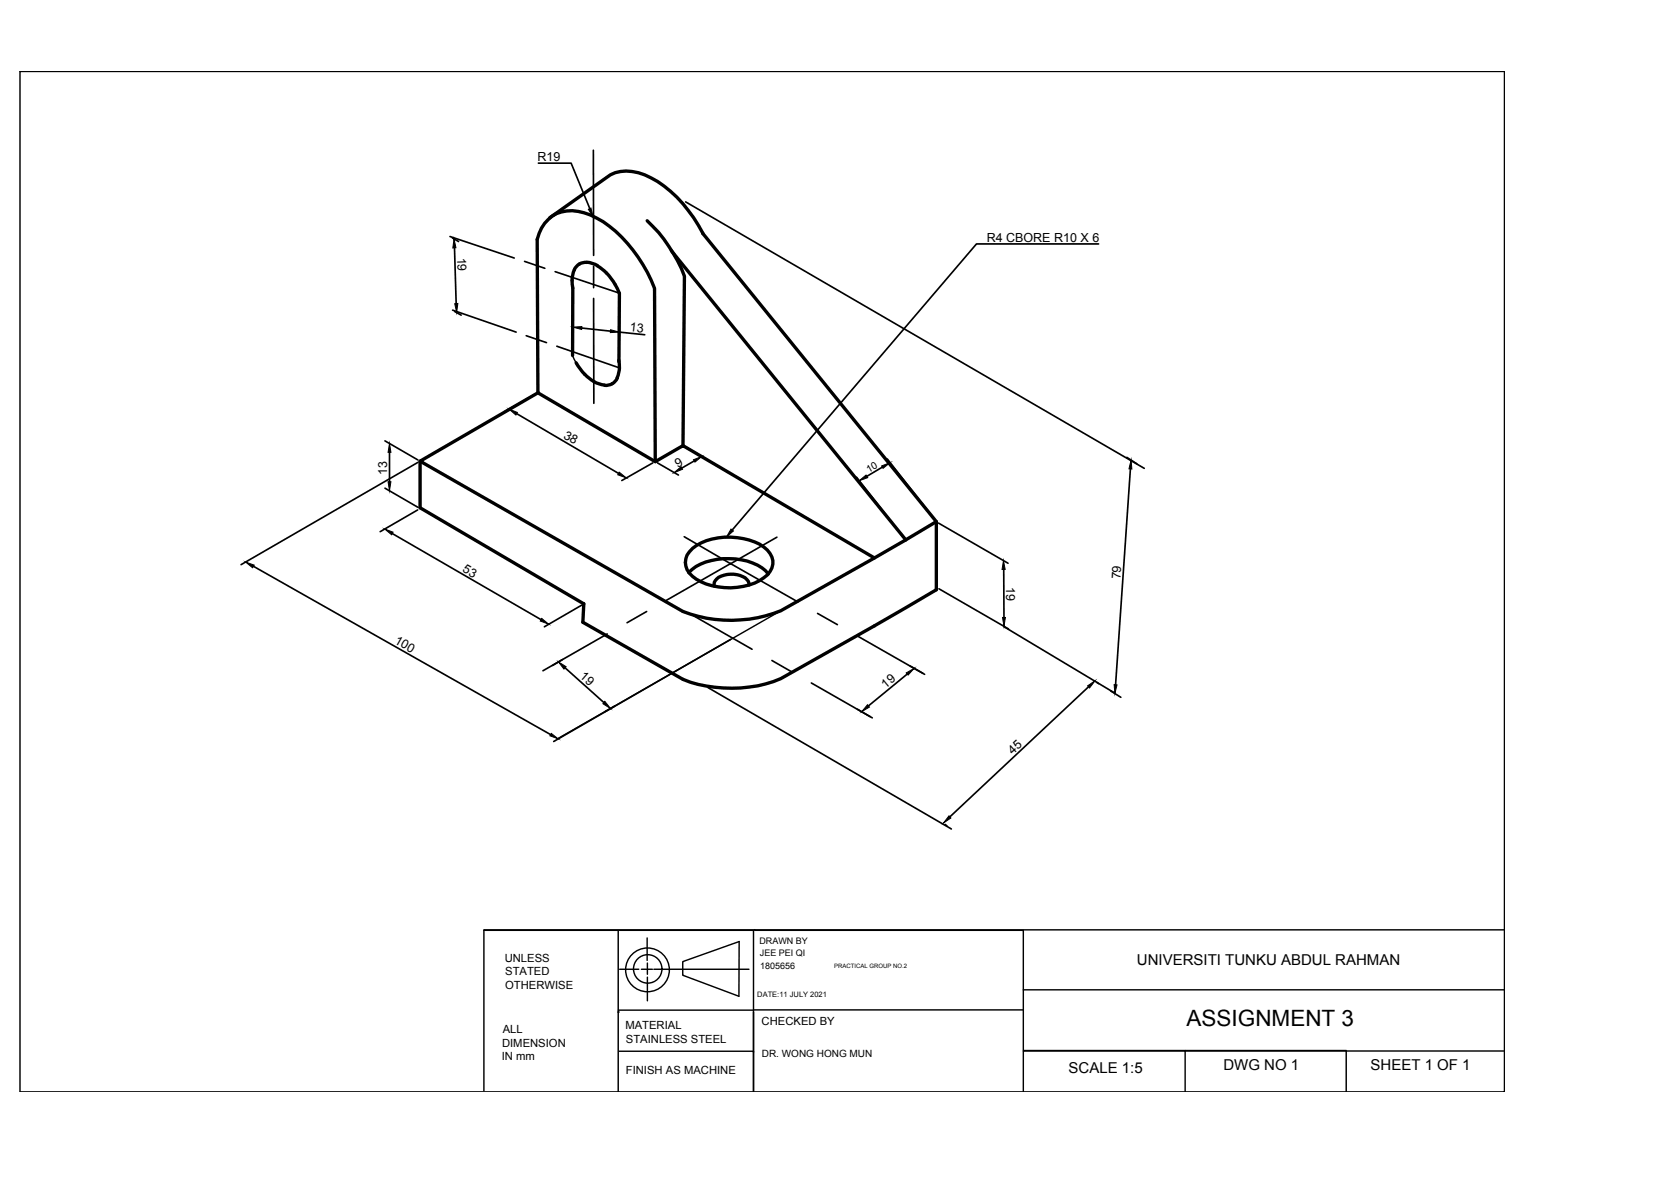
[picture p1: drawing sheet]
<svg xmlns="http://www.w3.org/2000/svg" width="297mm" height="210mm" viewBox="0 0 297 210" stroke-linecap="round" stroke-linejoin="round" font-family="sans-serif">
<!-- layer: 0 -->
<g fill="none" stroke="#000" stroke-width=".59">
<path d="M97.4 38.6l10.7-7.6a7.5 7.5 0 0 1 7.2 .5 22.4 22.4 0 0 1 9.2 9.9M114.6 39.1a26.9 26.9 0 0 1 6.6 9.8l-.2 30M101.5 51l-.1 12M103.9 46.5a2.39 2.39 0 0 0-2.5 2.4l-.1 1.1 .2 1M104 46.4l.7 .2 1.1 .4M105.8 47.1l1.6 1.3M107.4 48.4a10.9 10.9 0 0 1 2.3 3.5M109.7 51.9l-.1 12.2M118.9 44.4l41.5 51.2M124.4 41.3l41.4 51.1-10.9 6.4-33.9-19.9-4.9 2.9-20.8-12.2-.1-27.2a6.1 6.1 0 0 1 8.3-4.7 18.9 18.9 0 0 1 9.5 7.8 24.9 24.9 0 0 1 2.9 5.6l.2 30.7M95.3 69.6l-20.9 12.1 46.6 26.6a23.8 23.8 0 0 0 17.3-.1l16.6-9.4M102 64.3l1.6 2"/>
<path d="M103.6 66.3l1.6 1.3M105.2 67.6l1.1 .5 .8 .1M109.3 67a2.22 2.22 0 0 1-2.2 1.3M109.6 63.8a5.4 5.4 0 0 1-.3 3.1M74.4 81.7v8.2l29 17.1M122.7 97.1a11.5 11.5 0 0 1 12.6-.2 3.1 3.1 0 0 1 0 5.4 11.4 11.4 0 0 1-12.6-.2 3 3 0 0 1 0-5zM165.8 92.4v12.1l-10.9 6.4-16.6 9.3a23.8 23.8 0 0 1-17.3 .1l-17.8-10.1 .2-3.3M122 101.4a9.9 9.9 0 0 1 8.3-2.4 8.7 8.7 0 0 1 5.8 2.7M132.7 103.6a1.89 1.89 0 0 0-1.7-1.7 4.5 4.5 0 0 0-4.1 .7 1.15 1.15 0 0 0-.4 1.2"/>
</g>
<g fill="none" stroke="#000" stroke-width=".3">
<path d="M95.4 28.9h5.8l3.3 8M105.1 26.6v18.6M121.4 35.8l81.3 47.2M79.7 41.9l11.4 3.8M80.1 42.1l1.1 .7M80.2 54.9l11.2 3.9M80.5 43.9l.3 9.9M80.5 55.2l1.2 .6M92.9 46.3l3.6 1.2M93.2 59.5l3.6 1.2M98.3 48.1l11.4 3.8M101.5 51.4v7.3"/>
<path d="M103.1 58.1l5 .6M105.1 52.9l.1 18.5M105.1 47.1v3.9M109.7 52.3v7.3M109.7 58.8l4.5 .5M194.6 43.2h-21.6l-43.3 50.7M68.2 78.1l5.8 3.4M91.5 73.3l18 10.5M94.9 69.8l-5.5 3.1M98.6 61.3l11.3 3.9M121.4 79.1l3.7 2.2M68.2 86.5l5.8 3.4"/>
<path d="M69 80.1v5.2M69.5 94.5l26.3 15.3M74 90.3l-6.7 3.9M74 81.9l-31.3 18.1M115.6 82l-5.5 3.1M116.4 82l3.8 2.1M121.2 95.1l8.2 4.8M123 81.6l-2.2 1.3M129.4 99.8l11.9 6.8M129.4 99.8l-11.3 6.5M137.6 95.2l-8.2 4.7M151.7 84.5l8.4 10.8"/>
<path d="M156.3 82.7l-2.7 1.7M157.2 81.3l8.4 10.8M166.2 92.7l12.3 7.1M199.6 81l1.8 1.2M200.2 83.1l-2.6 38.2M44.9 100.3l52.6 29.8M99.6 116.8l-1.7 1.1M100.1 118.3l6.9 6.1M103.1 107.2l-6.7 3.8M107.6 112.3l-11.4 6.5M114.5 108.3l-3.4 2M122.4 108.8l10.8 6.2"/>
<path d="M129.4 113.3l-31.3 18M136.7 117l3.5 2M144.8 108.7l3.5 1.9M151.8 112.6l12 6.9M160.7 119.4l-6.9 5.6M161.2 118l2.2 1.2M166.3 104.3l12.3 7.1M177.8 100.9v8.5M177.8 111l19.6 11.8M108.9 125.1l-1.8 1M125.4 121.8l43.1 25M143.7 121l10.8 6.2"/>
<path d="M151.9 125.6l2.2 1.3M192.8 121.7l-24.5 23M194.3 120.8l.3 .3M196.7 122.4l1.8 1.1M167.4 146l.3 .3"/>
</g>
<g fill="none" stroke="#000" stroke-width=".25">
<path d="M3.5 12.6h263h-263v180.7M266.5 12.7v180.7h-263M101.4 62.9l.6 1.4M138.3 108.2l-39.5 22.6M85.7 164.8h23.8v28.5M109.4 179.3h.3M109.5 178.9h24M109.7 164.8h23.8v28.5v-7.1h-23.8M109.8 171.7h3.3M113.6 171.7h2M114.6 166.1v4M114.7 170.6v2"/>
<path d="M114.7 173.1v4.2M115.8 171.7h16.9M120.9 170.3l10-3.5v9.7l-10-3.8zM133.5 179.3v7.1M133.6 178.9h47.6M133.7 164.8h47.6v28.5M133.7 164.7h.1M181.3 175.3h85.1M266.4 164.7h-180.7v28.5M181.3 186.2h85.2M181.4 186.1h28.5v7.3M209.9 186.1h28.5v7.3"/>
<circle cx="114.7" cy="171.8" r="3.9"/>
<circle cx="114.7" cy="171.6" r="2.52"/>
</g>
<g fill="#000" stroke="#000" stroke-width=".18">
<path d="M104.2 37.1l.5-.2 .4 1.5zM80.4 42.3l.4 1.6h-.6zM80.5 53.8l.6-.1-.2 1.7zM101.5 57.9h1.6l-.1 .5zM108.1 58.4l1.6 .4-1.6 .1zM90.2 72.5l1.4 .6-.2 .4zM69 78.6l.2 1.5h-.5zM68.7 85.3h.5l-.2 1.6zM68.1 93.7l1.5 .6-.2 .4zM109.7 83.6l1.2 1.1-1.5-.6zM119.4 83.7l1.2-1 .3 .4zM122.8 81.4l1.5-.6-1.2 1.1z"/>
<path d="M129.5 93.7l.4 .4-1.2 1zM152.2 85.2l1.2-1.1 .3 .5zM156.2 82.5l1.5-.6-1.3 1.1zM200.3 81.5l.2 1.6-.5-.1zM43.5 99.6l1.5 .5-.3 .5zM96 109.5l1.2 1.1-1.5-.6zM98.9 117.2l1.4 .9-.4 .4zM160.5 119.2l1.4-.8-1 1.2zM177.7 99.3l.3 1.6h-.5zM177.6 109.4h.5l-.3 1.5zM97.6 129.9l1.3 1-1.5-.6zM107.1 124.2l1 1.3-1.3-.8z"/>
<path d="M153.7 124.8l.3 .5-1.4 .8zM192.6 121.5l1.4-.9-1 1.3zM197.3 121.3h.6l-.4 1.5zM168.1 144.5l.3 .4-1.3 .9z"/>
</g>
<text font-size="4" x="210.2" y="181.7">ASSIGNMENT 3</text>
<g font-size="2.7">
<text x="201.4" y="170.9">UNIVERSITI TUNKU ABDUL RAHMAN</text>
<text x="189.3" y="190.1">SCALE 1:5</text>
<text x="216.7" y="189.5">DWG NO 1</text>
<text x="242.8" y="189.5">SHEET 1 OF 1</text>
</g>
<g font-size="2.2">
<text x="95.2" y="28.5">R19</text>
<text x="81" y="45.6" transform="rotate(88 81 45.6)">19</text>
<text x="174.8" y="42.8">R4 CBORE R10 X 6</text>
<text x="111.5" y="58.6" transform="rotate(6 111.5 58.6)">13</text>
<text x="99.7" y="77.6" transform="rotate(30 99.7 77.6)">38</text>
<text x="120.1" y="82.8" transform="rotate(-29 120.1 82.8)">9</text>
<text x="68.6" y="84.1" transform="rotate(-90 68.6 84.1)">13</text>
<text x="81.8" y="101.2" transform="rotate(30 81.8 101.2)">53</text>
<text x="178.2" y="104" transform="rotate(90 178.2 104)">19</text>
<text x="198.4" y="102.6" transform="rotate(-86 198.4 102.6)">79</text>
<text x="69.8" y="113.9" transform="rotate(29 69.8 113.9)">100</text>
<text x="102.6" y="120" transform="rotate(41 102.6 120)">19</text>
<text x="156.9" y="122" transform="rotate(-39 156.9 122)">19</text>
<text x="179.4" y="133.7" transform="rotate(-43 179.4 133.7)">45</text>
</g>
<g font-size="2">
<text x="89.4" y="170.4">UNLESS</text>
<text x="89.5" y="172.8">STATED</text>
<text x="89.5" y="175.2">OTHERWISE</text>
<text x="88.9" y="185.4">DIMENSION</text>
<text x="89.1" y="183">ALL</text>
<text x="110.8" y="182.4">MATERIAL</text>
<text x="110.9" y="184.8">STAINLESS STEEL</text>
<text x="134.9" y="181.6">CHECKED BY</text>
<text x="88.9" y="187.8">IN mm</text>
<text x="110.9" y="190.3">FINISH AS MACHINE</text>
</g>
<g font-size="1.8">
<text x="153.9" y="83.7" transform="rotate(-30 153.9 83.7)">10</text>
<text x="134.9" y="187.1">DR. WONG HONG MUN</text>
</g>
<g font-size="1.6">
<text x="134.5" y="167.3">DRAWN BY</text>
<text x="134.6" y="169.3">JEE PEI QI</text>
<text x="134.6" y="171.6">1805656</text>
</g>
<text font-size="1.3" x="134.1" y="176.7">DATE:11 JULY 2021</text>
<text font-size="1.1" x="147.8" y="171.5">PRACTICAL GROUP NO.2</text>
</svg>
